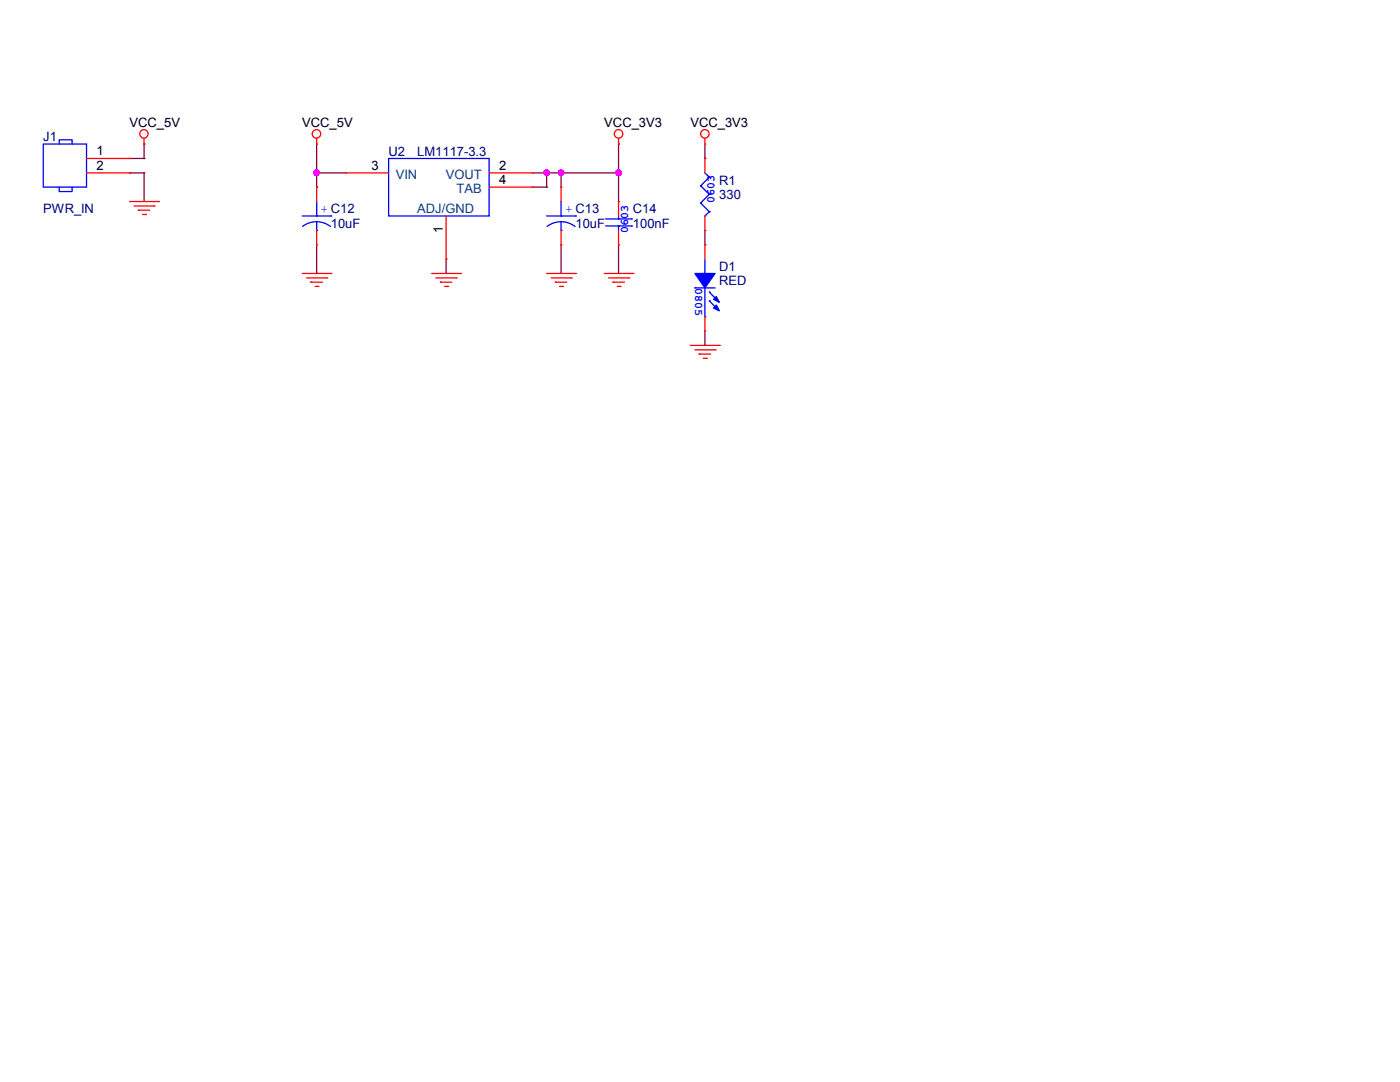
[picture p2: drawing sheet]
<svg xmlns="http://www.w3.org/2000/svg" width="279mm" height="216mm" viewBox="0 0 279 216" stroke-linecap="round" stroke-linejoin="round" font-family="sans-serif">
<g fill="none" stroke="#800040" stroke-width=".25">
<path d="M25.9 34.5h.1M25.9 34.5h2.8M25.9 31.6h2.8M28.7 34.5h.1M28.7 31.6h.1M28.7 28.7h.1M28.7 28.7v2.9M28.7 34.5v5.7M63.2 34.5h.1M63.2 37.3h.1M63.2 28.7v8.6M63.2 34.5h5.7"/>
<path d="M106.3 34.5h17.1M106.3 37.3h2.8M109.1 34.5h.1M109.1 37.3h.1M109.1 34.5v2.8M112 34.5h.1M112 34.5v2.8M123.4 28.7h.1M123.4 34.5h.1M123.4 28.7v11.5M140.7 31.6h.1M140.7 28.7v2.9"/>
<path d="M63.2 54.6h.1M63.2 48.9v5.7M89 54.6h.1M89 51.7v2.9M112 54.6h.1M112 48.9v5.7M123.4 54.6h.1M123.4 48.9v5.7M140.7 48.9h.1M140.7 46v2.9M140.7 68.9h.1M140.7 66v2.9"/>
</g>
<g fill="#f0f" stroke="#f0f" stroke-width=".25">
<circle cx="109.1" cy="34.5" r=".55"/>
<circle cx="112" cy="34.5" r=".55"/>
<circle cx="123.4" cy="34.5" r=".55"/>
<circle cx="63.2" cy="34.5" r=".55"/>
</g>
<g fill="none" stroke="#f00" stroke-width=".25">
<path d="M17.3 34.5h8.6M17.3 31.6h8.6M25.9 31.6h.1M25.9 34.5h.1M28.7 28.7h.1M28.7 27.6v1.1M63.2 28.7h.1M63.2 37.3h.1M63.2 27.6v1.1M63.2 37.3v2.9M68.9 34.5h.1M68.9 34.5h8.7"/>
<path d="M97.6 34.5h8.7M97.6 37.3h8.7M106.3 34.5h.1M106.3 37.3h.1M112 37.3h.1M112 37.3v2.9M123.4 28.7h.1M123.4 27.6v1.1M140.7 28.7h.1M140.7 31.6h.1M140.7 27.6v1.1M140.7 31.6v2.9"/>
<path d="M25.9 40.2h5.7M26.8 41.1h3.9M27.6 42h.1M27.6 42h2.3M28.4 42.8h.6M29 42.8h.1M30.7 41.1h.1M31.6 40.2h.1M60.3 54.6h5.7M61.2 55.5h4M62 56.3h.1M62 56.3h2.3"/>
<path d="M62.9 57.1h.6M63.2 48.9h.1M63.2 46v2.9M63.5 57.1h.1M65.2 55.5h.1M66 54.6h.1M86.1 54.6h5.8M87 55.5h4M87.9 56.3h.1M87.9 56.3h2.3M88.7 57.1h.6M89 51.7h.1"/>
<path d="M89 43.1v8.6M89.3 57.1h.1M91 55.5h.1M91.9 54.6h.1M109.1 54.6h5.8M110 55.5h4M110.8 56.3h.1M110.8 56.3h2.3M111.7 57.1h.6M112 48.9h.1M112 46v2.9M112.3 57.1h.1"/>
<path d="M114 55.5h.1M114.9 54.6h.1M120.6 54.6h5.7M121.5 55.5h4M122.3 56.3h.1M122.3 56.3h2.3M123.2 57.1h.5M123.4 40.2h.1M123.4 48.9h.1M123.4 40.2v2.9M123.4 46v2.9M123.7 57.1h.1"/>
<path d="M125.5 55.5h.1M126.3 54.6h.1M140.7 46h.1M140.7 48.9h.1M140.7 43.1v2.9M140.7 48.9v2.8M137.8 68.9h5.8M138.7 69.8h4M139.5 70.7h.1M139.5 70.7h2.3M140.4 71.5h.6M140.7 66h.1"/>
<path d="M140.7 63.2v2.8M141 71.5h.1M142.7 69.8h.1M143.6 68.9h.1"/>
<circle cx="28.7" cy="26.7" r=".83"/>
<circle cx="63.2" cy="26.7" r=".85"/>
<circle cx="123.4" cy="26.7" r=".85"/>
<circle cx="140.7" cy="26.7" r=".85"/>
</g>
<g fill="none" stroke="#00f" stroke-width=".25">
<path d="M8.6 28.7h8.7v8.6h-8.7zM11.8 28.7v-.8h2.6v.8M11.8 37.3v.9h2.6v-.9M77.6 31.6h20v11.5h-20zM139.8 37.1h.1M139.8 37.1l1.8 1.7M140.7 34.5l.9 .8M141.6 35.3h.1M141.6 38.8h.1M141.6 35.3l-1.8 1.8M141.6 38.8l-1.8 1.7M60.3 43.1h5.7"/>
<path d="M63.2 46h.1M63.2 43.1h.1M63.2 44.2l1.5 .3 1.3 .7M63.2 44.2l-1.5 .3-1.3 .7M63.2 40.2v2.9M63.2 44.2v1.8M66 43.1h.1M109.1 43.1h5.8M112 46h.1M112 43.1h.1M112 44.2l1.4 .3 1.4 .7M112 44.2l-1.5 .3-1.3 .7"/>
<path d="M112 40.2v2.9M112 44.2v1.8M114.9 43.1h.1M120.9 45.1h5.1M120.9 43.7h5.1M123.4 43.7h.1M123.4 45.1h.1M123.4 43.1v.6M123.4 45.1v.9M126 45.1h.1M126 43.7h.1M138.7 57.4h.1"/>
<path d="M138.7 57.4h4M139.8 40.5h.1M139.8 40.5l1.8 1.7M140.7 43.1h.1M140.7 54.6h.1M140.7 51.7v2.9M140.7 57.4v5.8M141.6 42.2h.1M141.6 58.3h.1M141.6 42.2l-.9 .9M141.6 58.3l1.7 1.7M140.7 63.2h.1"/>
<path d="M141.6 60h.1M141.6 60l1.7 1.8"/>
</g>
<g fill="#00f" stroke="#00f" stroke-width=".25">
<path d="M138.7 54.6h4l-2 2.8z" fill-rule="evenodd"/>
<path d="M143 60.9l.6 1.1-1.2-.5z" fill-rule="evenodd"/>
<path d="M143 59.2l.6 1.1-1.2-.6z" fill-rule="evenodd"/>
</g>
<g font-size="2.6" fill="#000080">
<text x="8.6" y="28.2">J1</text>
<text x="77.6" y="31.1">U2</text>
<text x="83.3" y="31.1">LM1117-3.3</text>
<text x="143.5" y="36.8">R1</text>
<text x="143.5" y="39.7">330</text>
<text x="8.6" y="42.5">PWR_IN</text>
<text x="66" y="45.4">10uF</text>
<text x="114.8" y="45.4">10uF</text>
<text x="126.3" y="42.5">C14</text>
<text x="126.3" y="45.4">100nF</text>
<text x="143.5" y="54">D1</text>
<text x="143.5" y="56.9">RED</text>
</g>
<g font-size="2.6">
<text x="25.9" y="25.3">VCC_5V</text>
<text x="60.3" y="25.3">VCC_5V</text>
<text x="120.6" y="25.3">VCC_3V3</text>
<text x="137.8" y="25.3">VCC_3V3</text>
<text x="19.3" y="31">1</text>
<text x="19.3" y="33.9">2</text>
<text x="74.1" y="33.9">3</text>
<text x="99.6" y="33.9">2</text>
<text x="99.6" y="36.7">4</text>
<text x="88.4" y="46.5" transform="rotate(-90 88.4 46.5)">1</text>
</g>
<g font-size="2.6" fill="#004080">
<text x="79" y="35.7">VIN</text>
<text x="89" y="35.7">VOUT</text>
<text x="91.1" y="38.5">TAB</text>
<text x="83.3" y="42.5">ADJ/GND</text>
</g>
<g font-size="2.6" fill="#00f">
<text x="64.1" y="42.6">+ C12</text>
<text x="112.9" y="42.6">+ C13</text>
</g>
<g font-size="2.3" fill="#00f">
<text x="142.6" y="40.4" transform="rotate(-90 142.6 40.4)">0603</text>
<text x="125.4" y="46.5" transform="rotate(-90 125.4 46.5)">0603</text>
<text x="138.7" y="57.4" transform="rotate(90 138.7 57.4)">0805</text>
</g>
</svg>
